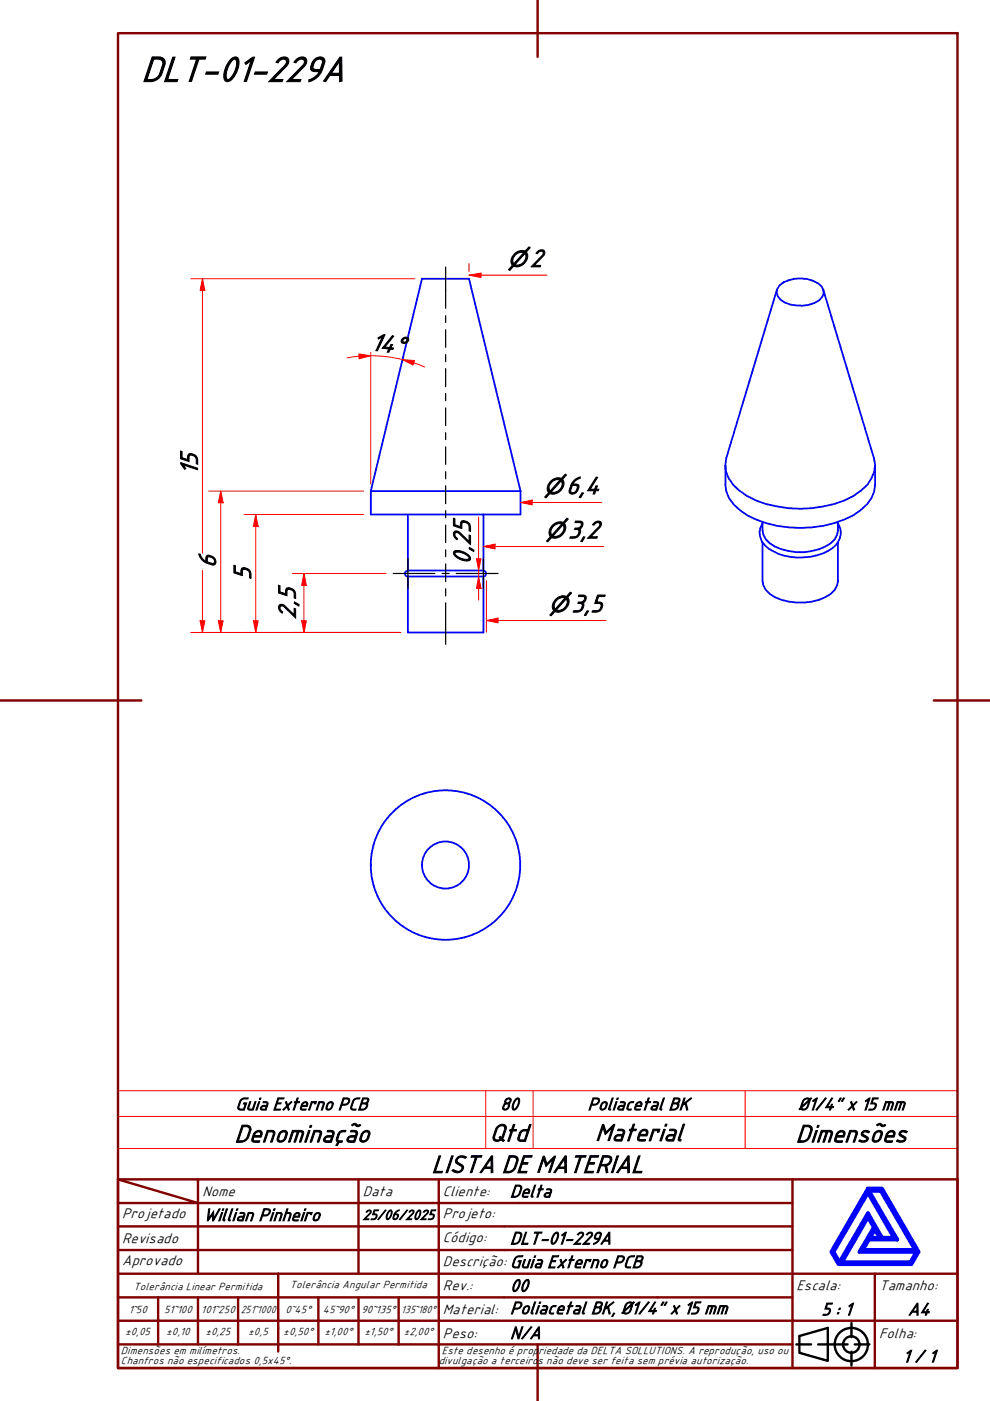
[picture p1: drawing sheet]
<svg xmlns="http://www.w3.org/2000/svg" width="210mm" height="297mm" viewBox="0 0 210 297" stroke-linecap="round" stroke-linejoin="round" font-family="sans-serif">
<!-- layer: Visible (ABNT) -->
<g fill="none" stroke="#00f" stroke-width=".38">
<path d="M164.7 61.5l-10.7 35.6a6.2 6.2 0 0 0 2.7 6.9 19 19 0 0 0 10.4 3.7 25 25 0 0 0 13.9-2.6l1.6-1.1a7.2 7.2 0 0 0 2.9-5.5l-.2-1.4-10.7-35.6M165.3 60.5a7.1 7.1 0 0 1 8.9 .2 1.99 1.99 0 0 1-.5 3 7.5 7.5 0 0 1-8.2-.2 1.96 1.96 0 0 1-.2-3zM153.8 98.7v4.1a6.8 6.8 0 0 0 3 5.3 19.2 19.2 0 0 0 10.4 3.7 24.1 24.1 0 0 0 13.7-2.5 9 9 0 0 0 4.5-5.1l.1-1.4v-4.1M78.6 104.1l10.9-45h9.9l11 45M78.6 104.1h31.8M78.6 104.1v5h31.8v-5M86.5 109.1v11.9h16v-11.9M161.7 110.7a4.5 4.5 0 0 0 2.6 5.2 12 12 0 0 0 11.8-.7 4.4 4.4 0 0 0 1.6-4.5M161.7 114.9v8.3a4.2 4.2 0 0 0 2.6 3.4 12.5 12.5 0 0 0 11.8-.7l.9-.8 .5-1 .2-.9v-8.3M161.7 111a3.9 3.9 0 0 0 1.2 5.3 12.7 12.7 0 0 0 13.6 0 3.9 3.9 0 0 0 1.2-5.3M86.5 121a.6 .6 0 0 0-.6 .6 .6 .6 0 0 0 .6 .6M86.5 122.2h16v11.9h-16z"/>
<path d="M102.5 121a.6 .6 0 0 1 .6 .6 .6 .6 0 0 1-.6 .6"/>
<circle cx="94.5" cy="183.4" r="5"/>
<circle cx="94.5" cy="183.4" r="15.8"/>
</g>
<path d="M25 236.7h178v-5.4h-178v12.2M103 231.3v12.2M113 231.3v12.2M158 231.3v12.2M203 236.7v6.8h-178M25 243.5v6.5h178v-6.5" fill="none" stroke="#f00" stroke-width=".21"/>
<!-- layer: Borda A3/A4 (ABNT) -->
<g fill="none" stroke="#800000" stroke-width=".51">
<path d="M25 7h178v283.1h-178zM114 0v12.1M0 148.5h30M198 148.5h12M25 250l17 5.1h-17M25 250h178v40.1h-178zM42 255.1h34v4.9h17M42 255.1v15M42 250v5.1M76 250v5.1h17v4.9M93 250v5.1h75M168 250v20.1h-143"/>
<path d="M25 260h51v10.1M25 275.1h17M33.5 275.1v9.9M50.5 275.1h-8.5v9.9M59 270.1v16.5M67.5 275.1v9.9h-42.5M76 275.1v9.9h8.5M84.5 275.1v9.9M93 275.1h-42.5v9.9M93 260v5h-68M93 275.1v9.9h75M93 260h75"/>
<path d="M93 275.1h75M168 265h-75v10.1M185.5 270.1v9.9h17.5M203 270.1h-35v9.9h17.5v10.1M25 280h143v10.1M67.5 285h8.5M84.5 285h8.5v5.1M114 285v12"/>
</g>
<path d="M184 258l1.3 2.2-3.1 5.2h12.1l-1.3 2.2h-14.5zM184 252.8l5.5 9.6h-2.5l-3-5.2-6 10.4-1.3-2.2zM184 252h3l7.8 13.4-1.6 2.6h-15.4l-1.5-2.6zM184.2 252.5h2.6l7.3 12.5h-11.2l1.3-2.2h6zM185.5 260.7l1.1 1.7h-2.1z" fill="none" stroke="#00f" stroke-width=".83"/>
<!-- layer: 0 -->
<path d="M177.8 268h15.4" fill="none" stroke="#000" stroke-width=".21"/>
<g fill="none" stroke="#000" stroke-width=".51">
<path d="M168.8 285h3.2M169.5 283.3l6-1.8v7l-6-1.7zM173.5 285h6.2M180.5 280.5v3M180.5 286.6v2.9M181.2 285h3.1"/>
<circle cx="180.5" cy="285.1" r="3.5"/>
<circle cx="180.5" cy="285.1" r="1.75"/>
</g>
<!-- layer: Centerline (ISO) -->
<g fill="none" stroke="#000" stroke-width=".25">
<path d="M94.5 56.6v8.8M94.5 66.9v1.5M94.5 69.9v3.7M94.5 75.2v1.5M94.5 78.2v3.8M94.5 83.4v1.5M94.5 86.5v3.7M94.5 91.7v1.5M94.5 94.7v3.8M94.5 100v1.5M94.5 103v3.8M94.5 108.3v1.5"/>
<path d="M94.5 111.3v3.7M94.5 116.6v1.4M94.5 119.6v3.7M83.4 121.6h8.8M93.7 121.6h1.5M94.5 124.8v1.6M94.5 127.8v8.8M96.7 121.6h8.9"/>
</g>
<!-- layer: Center Mark (ISO) -->
<path d="M86.5 118.5v6.3M102.5 118.5v6.3" fill="none" stroke="#000" stroke-width=".25"/>
<path d="M42.9 131.6v2.5" fill="none" stroke="#f00" stroke-width=".21"/>
<path d="M42.4 131.6h1l-.5 2.5z" fill="#f00"/>
<path d="M42.9 59.1v2.5M42.4 131.6h1l-.5 2.5z" fill="none" stroke="#f00" stroke-width=".21"/>
<path d="M42.9 59.1l.5 2.5h-1z" fill="#f00"/>
<path d="M40.4 59.1h47.5M42.9 59.1l.5 2.5h-1zM42.9 61.6v55.7M40.4 134.1h44.6M42.9 121v10.6M64.5 131.6v2.5" fill="none" stroke="#f00" stroke-width=".21"/>
<path d="M63.9 131.6h1.1l-.5 2.5z" fill="#f00"/>
<path d="M63.9 131.6h1.1l-.5 2.5zM64.5 121.6v2.5" fill="none" stroke="#f00" stroke-width=".21"/>
<path d="M64.5 121.6l.5 2.5h-1.1z" fill="#f00"/>
<path d="M62 121.6h19.9M62 134.1h23M64.5 121.6l.5 2.5h-1.1zM64.5 124.1v7.5M101.5 122.2v2.6" fill="none" stroke="#f00" stroke-width=".21"/>
<path d="M101.5 122.2l.5 2.6h-1z" fill="#f00"/>
<path d="M101.5 118.5v2.5M101.5 122.2l.5 2.6h-1z" fill="none" stroke="#f00" stroke-width=".21"/>
<path d="M101 118.5h1l-.5 2.5z" fill="#f00"/>
<path d="M54.2 109.1v2.5M101 118.5h1l-.5 2.5zM101.5 109.7v8.8M101.5 121v1.2M101.5 124.8v2.4" fill="none" stroke="#f00" stroke-width=".21"/>
<path d="M54.2 109.1l.5 2.5h-1z" fill="#f00"/>
<path d="M54.2 109.1l.5 2.5h-1zM54.2 131.6v2.5" fill="none" stroke="#f00" stroke-width=".21"/>
<path d="M53.7 131.6h1l-.5 2.5z" fill="#f00"/>
<path d="M46.8 104.1v2.5M51.8 109.1h25.3M54.2 111.6v20M51.8 134.1h33.2M53.7 131.6h1l-.5 2.5z" fill="none" stroke="#f00" stroke-width=".21"/>
<path d="M46.8 104.1l.5 2.5h-1z" fill="#f00"/>
<path d="M46.8 104.1l.5 2.5h-1zM46.8 131.6v2.5" fill="none" stroke="#f00" stroke-width=".21"/>
<path d="M46.3 131.6h1l-.5 2.5z" fill="#f00"/>
<path d="M44.3 104.1h32.8M46.8 106.6v25M110.4 106.5h2.4M44.3 134.1h40.7M46.3 131.6h1l-.5 2.5z" fill="none" stroke="#f00" stroke-width=".21"/>
<path d="M110.4 106.5l2.4-.5v1z" fill="#f00"/>
<path d="M102.5 115.9h2.5M110.4 106.5l2.4-.5v1zM112.8 106.5h14.8" fill="none" stroke="#f00" stroke-width=".21"/>
<path d="M102.5 115.9l2.5-.5v1z" fill="#f00"/>
<path d="M102.5 115.9l2.5-.5v1zM105 115.9h23M103.1 131.6h2.5" fill="none" stroke="#f00" stroke-width=".21"/>
<path d="M103.1 131.6l2.5-.6v1.1z" fill="#f00"/>
<path d="M99.4 58.3h2.6M103.1 131.6l2.5-.6v1.1zM103.1 123.1v10.9M105.6 131.6h22.9" fill="none" stroke="#f00" stroke-width=".21"/>
<path d="M99.4 58.3l2.6-.4v1z" fill="#f00"/>
<path d="M99.4 58.3l2.6-.4v1zM99.4 55.9v1.7M102 58.3h14M85.3 76.2l2.5 .7" fill="none" stroke="#f00" stroke-width=".21"/>
<path d="M85.3 76.2l2.6 .2-.3 1z" fill="#f00"/>
<path d="M78.6 75.4l-2.5 .2M85.3 76.2l2.6 .2-.3 1z" fill="none" stroke="#f00" stroke-width=".21"/>
<path d="M76.1 75l2.5 .4-2.5 .7z" fill="#f00"/>
<path d="M76.1 75l2.5 .4-2.5 .7zM76.1 75.5l-2.5 .4M78.6 75.4a28.7 28.7 0 0 1 6.7 .8M78.6 74.7v27.9M87.7 76.9l2.3 .9" fill="none" stroke="#f00" stroke-width=".21"/>
<text font-size="8.1" x="30" y="17.2">DLT-01-229A</text>
<g font-size="5.6">
<text x="112.3" y="56.5">2</text>
<text x="78.5" y="74.2" transform="rotate(7 78.5 74.2)">14°</text>
<text x="41.8" y="100.8" transform="rotate(-90 41.8 100.8)">15</text>
<text x="120" y="104.7">6,4</text>
<text x="99.7" y="119.7" transform="rotate(-90 99.7 119.7)">0,25</text>
<text x="120.4" y="114">3,2</text>
<text x="45.7" y="120.4" transform="rotate(-90 45.7 120.4)">6</text>
<text x="53.1" y="123" transform="rotate(-90 53.1 123)">5</text>
<text x="62.6" y="131.3" transform="rotate(-90 62.6 131.3)">2,5</text>
<text x="121.1" y="129.7">3,5</text>
<text x="49.7" y="242.1">Denominação</text>
<text x="103.8" y="241.9">Qtd</text>
<text x="126.2" y="241.9">Material</text>
<text x="168.7" y="242.1">Dimensões</text>
<text x="91.5" y="248.6">LISTA DE MATERIAL</text>
</g>
<g font-size="4.8">
<text x="107.6" y="56.5">⌀</text>
<text x="115.3" y="104.7">⌀</text>
<text x="115.7" y="114">⌀</text>
<text x="116.4" y="129.7">⌀</text>
</g>
<g font-size="4">
<text x="49.9" y="235.3">Guia Externo PCB</text>
<text x="106.1" y="235.3">80</text>
<text x="124.6" y="235.3">Poliacetal BK</text>
<text x="169.2" y="235.3">Ø1/4&quot; x 15 mm</text>
<text x="108.1" y="253.8">Delta</text>
<text x="43.1" y="258.8">Willian Pinheiro</text>
<text x="108.1" y="263.8">DLT-01-229A</text>
<text x="108.1" y="268.8">Guia Externo PCB</text>
<text x="108.1" y="273.8">00</text>
<text x="108.1" y="278.6">Poliacetal BK, Ø1/4&quot; x 15 mm</text>
<text x="174.2" y="278.8">5 : 1</text>
<text x="192.5" y="278.8">A4</text>
<text x="108.1" y="283.8">N/A</text>
<text x="191.4" y="288.8">1 / 1</text>
</g>
<g font-size="3.2">
<text x="42.9" y="253.5">Nome</text>
<text x="76.9" y="253.5">Data</text>
<text x="93.9" y="253.5">Cliente:</text>
<text x="25.9" y="263.6">Revisado</text>
<text x="25.9" y="258.2">Projetado</text>
<text x="76.9" y="258.6">25/06/2025</text>
<text x="93.9" y="263.3">Código:</text>
<text x="93.9" y="258.2">Projeto:</text>
<text x="25.9" y="268.2">Aprovado</text>
<text x="93.9" y="268.5">Descrição:</text>
<text x="93.9" y="273.5">Rev.:</text>
<text x="168.9" y="273.5">Escala:</text>
<text x="186.4" y="273.5">Tamanho:</text>
<text x="93.9" y="278.6">Material:</text>
<text x="93.9" y="283.6">Peso:</text>
<text x="186.4" y="283.6">Folha:</text>
</g>
<g font-size="2.4">
<text x="28.3" y="273.4">Tolerância Linear Permitida</text>
<text x="61.5" y="273.2">Tolerância Angular Permitida</text>
<text x="27.3" y="278.3">1~50</text>
<text x="34.8" y="278.3">51~100</text>
<text x="42.7" y="278.3">101~250</text>
<text x="51.1" y="278.3">251~1000</text>
<text x="60.5" y="278.3">0~45°</text>
<text x="68.5" y="278.3">45~90°</text>
<text x="76.6" y="278.3">90~135°</text>
<text x="85.1" y="278.3">135~180°</text>
<text x="25.7" y="287.1">Dimensões em milímetros.</text>
<text x="26.5" y="283.1">±0,05</text>
<text x="35.2" y="283.1">±0,10</text>
<text x="43.6" y="283.1">±0,25</text>
<text x="52.6" y="283.1">±0,5</text>
<text x="60.1" y="283.1">±0,50°</text>
<text x="68.8" y="283.1">±1,00°</text>
<text x="77.3" y="283.1">±1,50°</text>
<text x="85.6" y="283.1">±2,00°</text>
<text x="93.7" y="287.1">Este desenho é prop</text>
<text x="114.2" y="287.1">riedade da DELTA SOLLUTIONS. A reprodução, uso ou</text>
<text x="25.7" y="289.2">Chanfros não especificados 0,5x45°.</text>
<text x="93" y="289.2">divulgação a terceiro</text>
<text x="114" y="289.2">s não deve ser feita sem prévia autorização.</text>
</g>
</svg>
